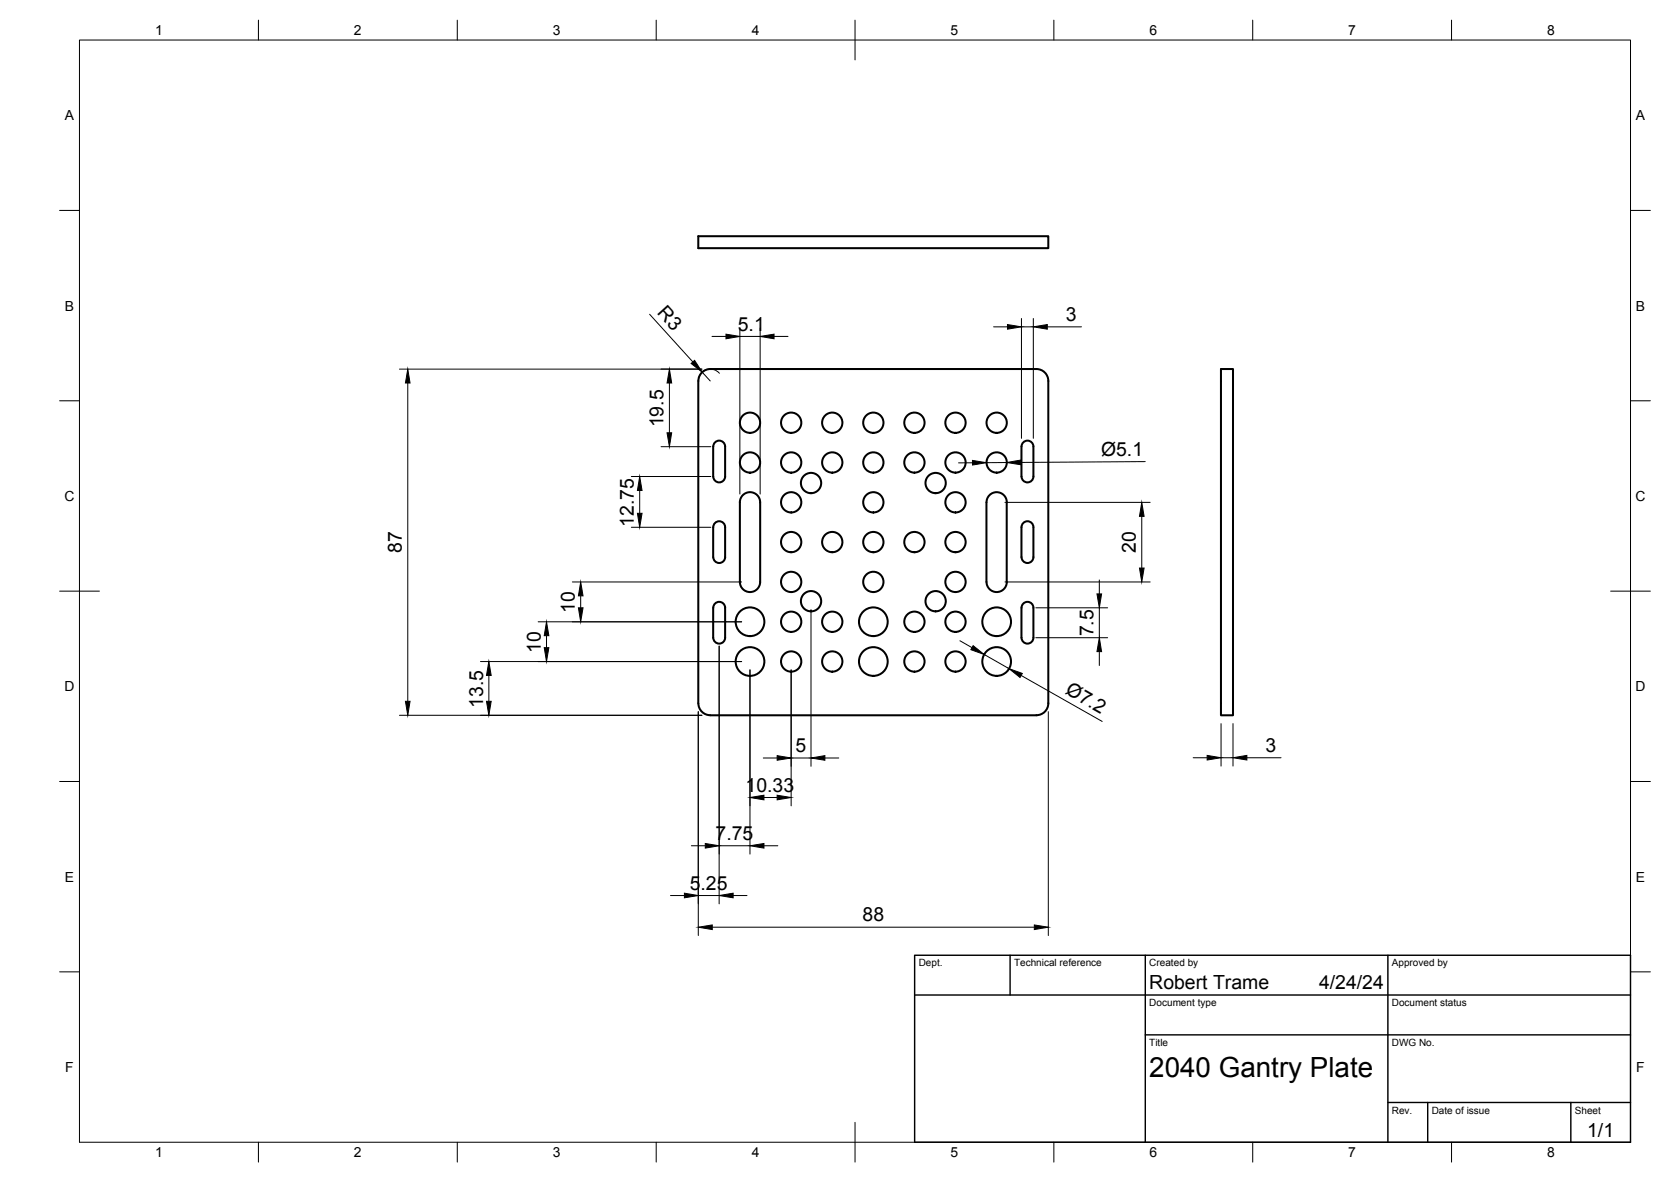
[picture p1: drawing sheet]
<svg xmlns="http://www.w3.org/2000/svg" width="420mm" height="297mm" viewBox="0 0 420 297" stroke-linecap="round" stroke-linejoin="round" font-family="sans-serif">
<!-- layer: Visible -->
<g fill="none" stroke="#000" stroke-width=".51">
<path d="M175.6 59.4h88v3h-88zM260.6 92.7h-82a2.99 2.99 0 0 0-3 3v81a3 3 0 0 0 3 3M260.6 92.7a2.99 2.99 0 0 1 3 3v81a2.99 2.99 0 0 1-3 3M307 92.7h3v87.1h-3zM180 111a1.49 1.49 0 0 1 1.5-.1 1.49 1.49 0 0 1 .8 1.3v7.5a1.49 1.49 0 0 1-1.5 1.5 1.49 1.49 0 0 1-1.5-1.5v-7.5l.1-.4zM257.1 111.3a1.49 1.49 0 0 1 1.7-.5 1.49 1.49 0 0 1 1 1.4v7.5a1.49 1.49 0 0 1-1.5 1.5 1.49 1.49 0 0 1-1.4-1.5v-7.5zM180 131.3a1.49 1.49 0 0 1 1.5-.2 1.49 1.49 0 0 1 .8 1.4v7.5a1.49 1.49 0 0 1-1.5 1.5 1.49 1.49 0 0 1-1.5-1.5v-7.5l.1-.5zM257.5 131.3a1.49 1.49 0 0 1 1.5-.2 1.49 1.49 0 0 1 .8 1.4v7.5a1.49 1.49 0 0 1-1.5 1.5 1.49 1.49 0 0 1-1.4-1.5v-7.5v-.5zM180 151.5a1.49 1.49 0 0 1 1.5-.1 1.49 1.49 0 0 1 .8 1.3v7.5a1.49 1.49 0 0 1-1.5 1.5 1.49 1.49 0 0 1-1.5-1.5v-7.5l.1-.4zM186 146.2v-20a2.55 2.55 0 0 1 2.6-2.5 2.55 2.55 0 0 1 2.5 2.5v20M186 146.2a2.55 2.55 0 0 0 2.6 2.6 2.55 2.55 0 0 0 2.5-2.6M248 146.2l.1-20a2.55 2.55 0 0 1 2.5-2.5 2.55 2.55 0 0 1 2.6 2.5l-.1 20"/>
<path d="M248.1 146.2a2.55 2.55 0 0 0 2.5 2.6 2.55 2.55 0 0 0 2.6-2.6M257.5 151.5a1.49 1.49 0 0 1 1.5-.1 1.49 1.49 0 0 1 .8 1.3v7.5a1.49 1.49 0 0 1-1.5 1.5 1.49 1.49 0 0 1-1.4-1.5v-7.5v-.4zM178.6 179.8h82"/>
<circle cx="188.6" cy="116.2" r="2.55"/>
<circle cx="188.6" cy="106.2" r="2.55"/>
<circle cx="198.9" cy="116.2" r="2.55"/>
<circle cx="198.9" cy="106.2" r="2.55"/>
<circle cx="209.3" cy="116.2" r="2.55"/>
<circle cx="209.3" cy="106.2" r="2.55"/>
<circle cx="219.6" cy="106.2" r="2.55"/>
<circle cx="219.6" cy="116.2" r="2.55"/>
<circle cx="229.9" cy="116.2" r="2.55"/>
<circle cx="229.9" cy="106.2" r="2.55"/>
<circle cx="240.3" cy="106.2" r="2.55"/>
<circle cx="240.3" cy="116.2" r="2.55"/>
<circle cx="250.6" cy="106.2" r="2.55"/>
<circle cx="250.6" cy="116.2" r="2.55"/>
<circle cx="198.9" cy="136.2" r="2.55"/>
<circle cx="198.9" cy="126.2" r="2.55"/>
<circle cx="203.9" cy="121.4" r="2.55"/>
<circle cx="209.3" cy="136.2" r="2.55"/>
<circle cx="219.6" cy="126.2" r="2.55"/>
<circle cx="219.6" cy="136.2" r="2.55"/>
<circle cx="229.9" cy="136.2" r="2.55"/>
<circle cx="235.3" cy="121.4" r="2.55"/>
<circle cx="240.3" cy="136.2" r="2.55"/>
<circle cx="240.3" cy="126.2" r="2.55"/>
<circle cx="188.6" cy="156.2" r="3.6"/>
<circle cx="198.9" cy="156.2" r="2.55"/>
<circle cx="198.9" cy="146.2" r="2.55"/>
<circle cx="203.9" cy="151.1" r="2.55"/>
<circle cx="209.3" cy="156.2" r="2.55"/>
<circle cx="219.6" cy="146.2" r="2.55"/>
<circle cx="219.6" cy="156.2" r="3.6"/>
<circle cx="229.9" cy="156.2" r="2.55"/>
<circle cx="235.3" cy="151.1" r="2.55"/>
<circle cx="240.3" cy="146.2" r="2.55"/>
<circle cx="240.3" cy="156.2" r="2.55"/>
<circle cx="250.6" cy="156.2" r="3.6"/>
<circle cx="188.6" cy="166.2" r="3.6"/>
<circle cx="198.9" cy="166.2" r="2.55"/>
<circle cx="209.3" cy="166.2" r="2.55"/>
<circle cx="219.6" cy="166.2" r="3.6"/>
<circle cx="229.9" cy="166.2" r="2.55"/>
<circle cx="240.3" cy="166.2" r="2.55"/>
<circle cx="250.6" cy="166.2" r="3.6"/>
</g>
<!-- layer: BORDER -->
<g fill="none" stroke="#000" stroke-width=".25">
<path d="M20 10.1h390v276.9h-390zM65 5.1v5M115 5.1v5M165 5.1v5M215 5.1v10M265 5.1v5M315 5.1v5M365 5.1v5M15 52.9h5M410 52.9h5M15 100.7h5M410 100.7h5"/>
<path d="M15 148.6h10M405 148.6h10M15 196.4h5M410 196.4h5M15 244.2h5M410 244.2h5M65 287v5M115 287v5M165 287v5M215 282.1v9.9M265 287v5M315 287v5"/>
<path d="M365 287v5"/>
</g>
<!-- layer: TITLEBLOCK -->
<path d="M230 240.1h180v46.9h-180zM230 250h180M254 240.1v9.9M288 240.1v46.9M349 240.1v46.9M288 260.1h122M349 277.1h61M359 277.1v9.9M395 277.1v9.9" fill="none" stroke="#000" stroke-width=".36"/>
<!-- layer: FD_Dimensions -->
<g fill="none" stroke="#000" stroke-width=".25">
<path d="M163.3 79l10.9 11.9M100.4 92.8h76.1M102.5 96.3v79.9M168.3 96.3v12.5M176.6 93.5l2 2.2M179 84.5h3.5M180.9 93.8a3 3 0 0 0-3.1-.9 3 3 0 0 0-2.2 2.4M186 82.5v41.6M186 84.5h5.1M191.1 82.5v41.6M194.6 84.5h3.5M249.8 82.1h3.5"/>
<path d="M256.8 80v30.2M256.8 82.1h3M259.8 80v30.2M263.3 82.1h8.6M158.7 119.7h20M166.2 112.3h12.5M244.5 116.3h-3.5M253.1 116.2l-5.1 .1M288 116l-31.4 .2M158.7 132.5h20M160.8 123.3v5.7M252.7 126.2h36.5"/>
<path d="M287.1 129.8v13M135.3 156.3h51.2M137.4 159.8v3M143.9 146.2h42.6M146 149.7v3M203.9 153.2v39.4M252.7 146.2h36.5M260.4 152.7h18.1M276.4 145.7v3.6M276.4 152.7v7.6M100.4 179.8h76.1M120.8 166.3h65.7"/>
<path d="M122.9 169.7v6.5M175.6 178.8v56.3M180.8 162.4v64.7M188.6 168.3v46.3M198.9 168.3v34.2M241.4 161l3 1.8M247.5 164.5l6.2 3.5M256.8 169.7l20.3 11.6M260.4 160.3h18.1M263.6 178.8v56.3M276.4 163.8v3.4M191.9 190.5h3.5"/>
<path d="M198.9 190.5h5M207.4 190.5h3.5M300 190.4h3.5M307 181.8v10.7M307 190.4h3M310 181.8v10.7M313.5 190.4h8.6M173.8 212.5h3.5M180.8 212.5h7.8M192.1 212.5h3.5M192.1 200.4h3.3M168.6 225.1h3.5"/>
<path d="M175.6 225.1h5.2M179.1 233h81M184.3 225.1h3.5"/>
</g>
<g fill="#000" stroke="#000" stroke-width=".25">
<path d="M102.5 92.8l.6 3.5h-1.2zM168.3 92.8l.6 3.5h-1.2zM173.8 91.3l.8-.7 2 2.9zM182.5 84l3.5 .5-3.5 .6zM191.1 84.5l3.5-.5v1.1zM253.3 81.6l3.5 .5-3.5 .6zM259.8 82.1l3.5-.5v1.1zM167.7 108.8h1.2l-.6 3.5zM244.5 115.7l3.5 .6-3.5 .6zM253.1 116.2l3.5-.6v1.2zM160.3 129h1.1l-.6 3.5zM160.8 119.7l.6 3.6h-1.1z"/>
<path d="M287.1 126.2l.6 3.6h-1.2zM137.4 156.3l.6 3.5h-1.2zM145.4 152.7h1.2l-.6 3.6zM146 146.2l.6 3.5h-1.2zM275.8 149.3h1.2l-.6 3.4zM286.5 142.8h1.2l-.6 3.4zM101.9 176.2h1.2l-.6 3.6zM122.3 176.2h1.2l-.6 3.6zM122.9 166.3l.6 3.4h-1.2zM136.8 162.8h1.2l-.6 3.5zM244.7 162.2l2.8 2.3-3.4-1.2zM253.7 168l3.3 1.2-.5 1.1z"/>
<path d="M276.4 160.3l.6 3.5h-1.2zM188.6 200.4l3.5-.6v1.2zM195.4 199.8l3.5 .6-3.5 .6zM195.4 189.9l3.5 .6-3.5 .6zM203.9 190.5l3.5-.6v1.2zM303.5 189.8l3.5 .6-3.5 .6zM310 190.4l3.5-.6v1.2zM177.3 212l3.5 .5-3.5 .6zM188.6 212.5l3.5-.5v1.1zM172.1 224.5l3.5 .6-3.5 .5zM175.6 233l3.5-.6v1.2zM180.8 225.1l3.5-.6v1.1z"/>
<path d="M260.1 232.4l3.5 .6-3.5 .6z"/>
</g>
<text font-size="7" x="289" y="270.6">2040 Gantry Plate</text>
<g font-size="4.9">
<text x="165.1" y="78.7" transform="rotate(48 165.1 78.7)">R3</text>
<text x="185.5" y="83.1">5.1</text>
<text x="268" y="80.7">3</text>
<text x="166.9" y="107.4" transform="rotate(-90 166.9 107.4)">19.5</text>
<text x="276.8" y="114.5">Ø5.1</text>
<text x="159.4" y="132.4" transform="rotate(-90 159.4 132.4)">12.75</text>
<text x="101.1" y="139" transform="rotate(-90 101.1 139)">87</text>
<text x="285.6" y="138.9" transform="rotate(-90 285.6 138.9)">20</text>
<text x="144.5" y="154.1" transform="rotate(-90 144.5 154.1)">10</text>
<text x="275" y="159.9" transform="rotate(-90 275 159.9)">7.5</text>
<text x="136" y="164.1" transform="rotate(-90 136 164.1)">10</text>
<text x="121.5" y="177.9" transform="rotate(-90 121.5 177.9)">13.5</text>
<text x="267.7" y="174.2" transform="rotate(30 267.7 174.2)">Ø7.2</text>
<text x="200" y="189">5</text>
<text x="318.2" y="188.9">3</text>
<text x="187.5" y="199">10.33</text>
<text x="179.9" y="211.1">7.75</text>
<text x="173.4" y="223.6">5.25</text>
<text x="216.9" y="231.5">88</text>
<text x="289" y="248.5">Robert Trame</text>
<text x="331.7" y="248.5">4/24/24</text>
<text x="399.1" y="285.7">1/1</text>
</g>
<g font-size="3.5">
<text x="39" y="8.8">1</text>
<text x="89" y="8.8">2</text>
<text x="139" y="8.8">3</text>
<text x="189" y="8.8">4</text>
<text x="239" y="8.8">5</text>
<text x="289" y="8.8">6</text>
<text x="339" y="8.8">7</text>
<text x="389" y="8.8">8</text>
<text x="16.3" y="30.2">A</text>
<text x="411.3" y="30.2">A</text>
<text x="16.3" y="78">B</text>
<text x="411.3" y="78">B</text>
<text x="16.2" y="125.9">C</text>
<text x="411.2" y="125.9">C</text>
<text x="16.2" y="173.7">D</text>
<text x="411.2" y="173.7">D</text>
<text x="16.3" y="221.6">E</text>
<text x="411.3" y="221.6">E</text>
<text x="16.4" y="269.4">F</text>
<text x="411.4" y="269.4">F</text>
<text x="39" y="290.8">1</text>
<text x="89" y="290.8">2</text>
<text x="139" y="290.8">3</text>
<text x="189" y="290.8">4</text>
<text x="239" y="290.8">5</text>
<text x="289" y="290.8">6</text>
<text x="339" y="290.8">7</text>
<text x="389" y="290.8">8</text>
</g>
<g font-size="2.5">
<text x="231" y="242.9">Dept.</text>
<text x="255" y="242.9">Technical reference</text>
<text x="289" y="242.9">Created by</text>
<text x="350" y="242.9">Approved by</text>
<text x="289" y="252.8">Document type</text>
<text x="350" y="252.8">Document status</text>
<text x="289" y="262.9">Title</text>
<text x="350" y="262.9">DWG No.</text>
<text x="350" y="279.9">Rev.</text>
<text x="360" y="279.9">Date of issue</text>
<text x="396" y="279.9">Sheet</text>
</g>
</svg>
